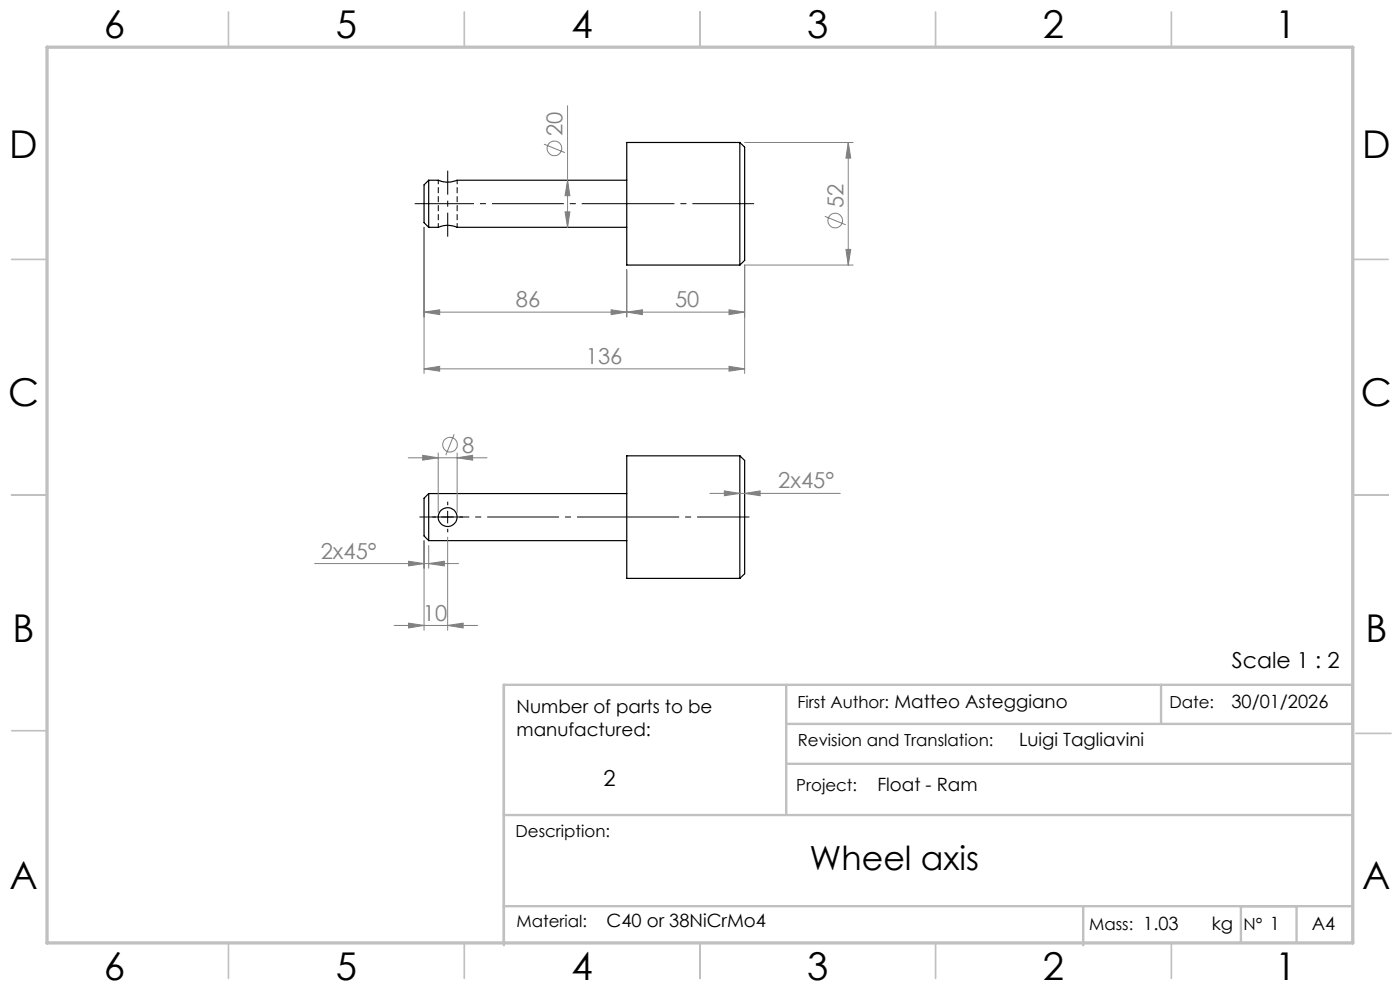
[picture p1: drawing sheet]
<svg xmlns="http://www.w3.org/2000/svg" width="297mm" height="210mm" viewBox="0 0 297 210" stroke-linecap="round" stroke-linejoin="round" font-family="sans-serif">
<path d="M93 38.2v10M97 48.2v-10" fill="none" stroke="#000" stroke-width=".21" stroke-dasharray="1.3 .6" stroke-dashoffset=".4" stroke-linecap="butt"/>
<g fill="none" stroke="#000" stroke-width=".25">
<path d="M90.9 38.2l-.9 1v8l.9 1M90.9 38.2v10M90.9 38.2h2.1a4.9 4.9 0 0 0 3.9 0h36.1M157 30.2v26M157 30.2h-24v26h24M157 30.2l1 1v24l-1 1M90.9 48.2h2.1a5 5 0 0 1 3.9 0h36.1M157 96.7v26M157 96.7h-24v26h24M157 96.7l1 1v24l-1 1M90.9 104.7l-.9 1v8l.9 1M90.9 104.7v10"/>
<path d="M90.9 104.7h42.1M90.9 114.7h42.1"/>
<circle cx="95" cy="109.7" r="2"/>
</g>
<g fill="none" stroke="#808080" stroke-width=".21">
<path d="M115.4 30.6l4.4 1.8M120.4 38.2l.5 3.3h-1zM120.4 22.4v25.8M158 30.2h23M180 30.2l.5 3.3h-1zM180 30.2v26M90 48.2v31M119.9 44.9h1l-.5 3.3zM133 57.2v10M175 45.9l4.4 1.8M179.5 52.9h1l-.5 3.3zM181 56.2h-23v23"/>
<path d="M90 66.2l3.3-.5v1zM90 78.2l3.3-.5v1zM90 66.2h68M90 78.2h68M129.6 65.7l3.4 .5-3.4 .5zM133 66.2l3.3-.5v1zM154.7 77.7l3.3 .5-3.3 .5zM154.7 65.7l3.3 .5-3.3 .5zM86.6 97.1h16.7M89.7 96.6l3.3 .5-3.3 .5zM93 96.1v12.6M96.3 92.1l-1.7 4.4"/>
<path d="M97 97.1l3.3-.5v1zM97 96.1v12.6M66.7 119.5h30.6M86.7 119.1l3.3 .4-3.3 .5zM90 114.7v19M90.9 119.5l3.4-.4v.9zM90.9 115.7v4.8M95 113.9v19.8M150.6 104.7h27.7M153.7 104.1l3.3 .6-3.3 .5zM158 104.7l3.3-.6v1.1zM83.6 132.7h17.7"/>
<path d="M86.7 132.2l3.3 .5-3.3 .5zM95 132.7l3.2-.5v1z"/>
<circle cx="117.6" cy="31.5" r="1.55"/>
<circle cx="177.2" cy="46.8" r="1.55"/>
<circle cx="95.5" cy="94.3" r="1.55"/>
</g>
<path d="M89 109.7h44" fill="none" stroke="#000" stroke-width=".21" stroke-dasharray="15.2 1.3 1.3 1.3" stroke-dashoffset="4.7" stroke-linecap="butt"/>
<path d="M133 109.7h26" fill="none" stroke="#000" stroke-width=".21" stroke-dasharray="15.2 1.3 1.3 1.3" stroke-dashoffset="4.1" stroke-linecap="butt"/>
<path d="M91 43.2h-3M157 43.2h3M92.5 109.7h-.8M95 107.2v-.8M95 112.2v.7M97.5 109.7h.7" fill="none" stroke="#000" stroke-width=".21" stroke-dasharray="15.2 1.3 1.3 1.3" stroke-linecap="butt"/>
<path d="M133 43.2h24" fill="none" stroke="#000" stroke-width=".21" stroke-dasharray="15.2 1.3 1.3 1.3" stroke-dashoffset="5.1" stroke-linecap="butt"/>
<path d="M91 43.2h42" fill="none" stroke="#000" stroke-width=".21" stroke-dasharray="15.2 1.3 1.3 1.3" stroke-dashoffset="5.7" stroke-linecap="butt"/>
<path d="M95 50.2v-14" fill="none" stroke="#000" stroke-width=".21" stroke-dasharray="15.2 1.3 1.3 1.3" stroke-dashoffset="10.1" stroke-linecap="butt"/>
<path d="M93.7 109.7h2.5M95 108.4v2.5" fill="none" stroke="#000" stroke-width=".21"/>
<g fill="none" stroke="#c0c0c0" stroke-width=".35">
<path d="M48.5 2.5v7.5M98.5 2.5v7.5M148.5 2.5v7.5M198.5 2.5v7.5M248.5 2.5v7.5M2.5 55h7.5M287 55h7.5M2.5 105h7.5M287 105h7.5M2.5 155h7.5M287.6 155.6h7.5M48.5 200v7.5"/>
<path d="M98.5 200v7.5M148.5 200v7.5M198.5 200v7.5M248.5 200v7.5"/>
</g>
<path d="M166.8 153.6h120.1v-8.3h-180v55.2M166.8 145.3v27.6M246.3 145.3v8.3M106.9 172.9h180M166.8 162h120.1M106.9 192.2h180M229.8 192.2v8.3M263.2 192.2v7.7M275.1 192.2v7.7" fill="none" stroke="#c0c0c0" stroke-width=".5"/>
<path d="M10 10h277v190h-277z" fill="none" stroke="#c0c0c0" stroke-width=".7"/>
<g fill="#808080">
<path d="M95 132.7l3.2-.5v1zM86.7 132.2l3.3 .5-3.3 .5zM90.9 119.5l3.4-.4v.9zM86.7 119.1l3.3 .4-3.3 .5z"/>
<path d="M90 66.2l3.3-.5v1zM129.6 65.7l3.4 .5-3.4 .5zM90 78.2l3.3-.5v1zM154.7 77.7l3.3 .5-3.3 .5zM133 66.2l3.3-.5v1zM154.7 65.7l3.3 .5-3.3 .5zM89.7 96.6l3.3 .5-3.3 .5zM97 97.1l3.3-.5v1zM153.7 104.1l3.3 .6-3.3 .5zM158 104.7l3.3-.6v1.1z"/>
<path d="M180 30.2l.5 3.3h-1zM179.5 52.9h1l-.5 3.3zM120.4 38.2l.5 3.3h-1zM119.9 44.9h1l-.5 3.3z"/>
</g>
<g font-size="8.1">
<text x="22" y="8">6</text>
<text x="71.2" y="8">5</text>
<text x="121.2" y="8">4</text>
<text x="171.2" y="8">3</text>
<text x="221.2" y="8">2</text>
<text x="270.5" y="8">1</text>
<text x="2" y="33.6">D</text>
<text x="289" y="33.6">D</text>
<text x="1.7" y="86.1">C</text>
<text x="288.7" y="86.1">C</text>
<text x="2.7" y="136.1">B</text>
<text x="289.7" y="136.1">B</text>
<text x="2" y="188.6">A</text>
<text x="289" y="188.6">A</text>
<text x="22" y="208">6</text>
<text x="71.2" y="208">5</text>
<text x="121.2" y="208">4</text>
<text x="171.2" y="208">3</text>
<text x="221.2" y="208">2</text>
<text x="270.5" y="208">1</text>
</g>
<text font-size="7.1" x="171.7" y="184.5">Wheel axis</text>
<g font-size="4.7" fill="#808080">
<text x="119.3" y="28.9" transform="rotate(-90 119.3 28.9)">20</text>
<text x="178.9" y="44.2" transform="rotate(-90 178.9 44.2)">52</text>
<text x="109.4" y="65.2">86</text>
<text x="143.2" y="65.2">50</text>
<text x="124.3" y="77.2">136</text>
<text x="98.1" y="96">8</text>
<text x="165.1" y="103.6">2x45°</text>
<text x="68" y="118.5">2x45°</text>
<text x="89.7" y="131.7">10</text>
</g>
<g font-size="4.7">
<text x="261.3" y="141.6">Scale 1 : 2</text>
<text x="128" y="166.7">2</text>
</g>
<g font-size="3.9">
<text x="109.6" y="151.2">Number of parts to be</text>
<text x="261.2" y="150.2">30/01/2026</text>
<text x="109.6" y="156.1">manufactured:</text>
<text x="216.2" y="158.3">Luigi Tagliavini</text>
<text x="186.1" y="167.8">Float - Ram</text>
<text x="128.7" y="196.7">C40 or 38NiCrMo4</text>
<text x="257.1" y="197.3">kg</text>
<text x="278.3" y="197.4">A4</text>
</g>
<g font-size="3.5">
<text x="169.2" y="150.1">First Author: Matteo Asteggiano</text>
<text x="248.1" y="150.1">Date:</text>
<text x="169.3" y="158.3">Revision and Translation:</text>
<text x="168.9" y="167.8">Project:</text>
<text x="109.4" y="177.5">Description:</text>
<text x="109.6" y="196.7">Material:</text>
<text x="231.1" y="197.3">Mass: 1.03</text>
<text x="263.8" y="197.3">N° 1</text>
</g>
</svg>
